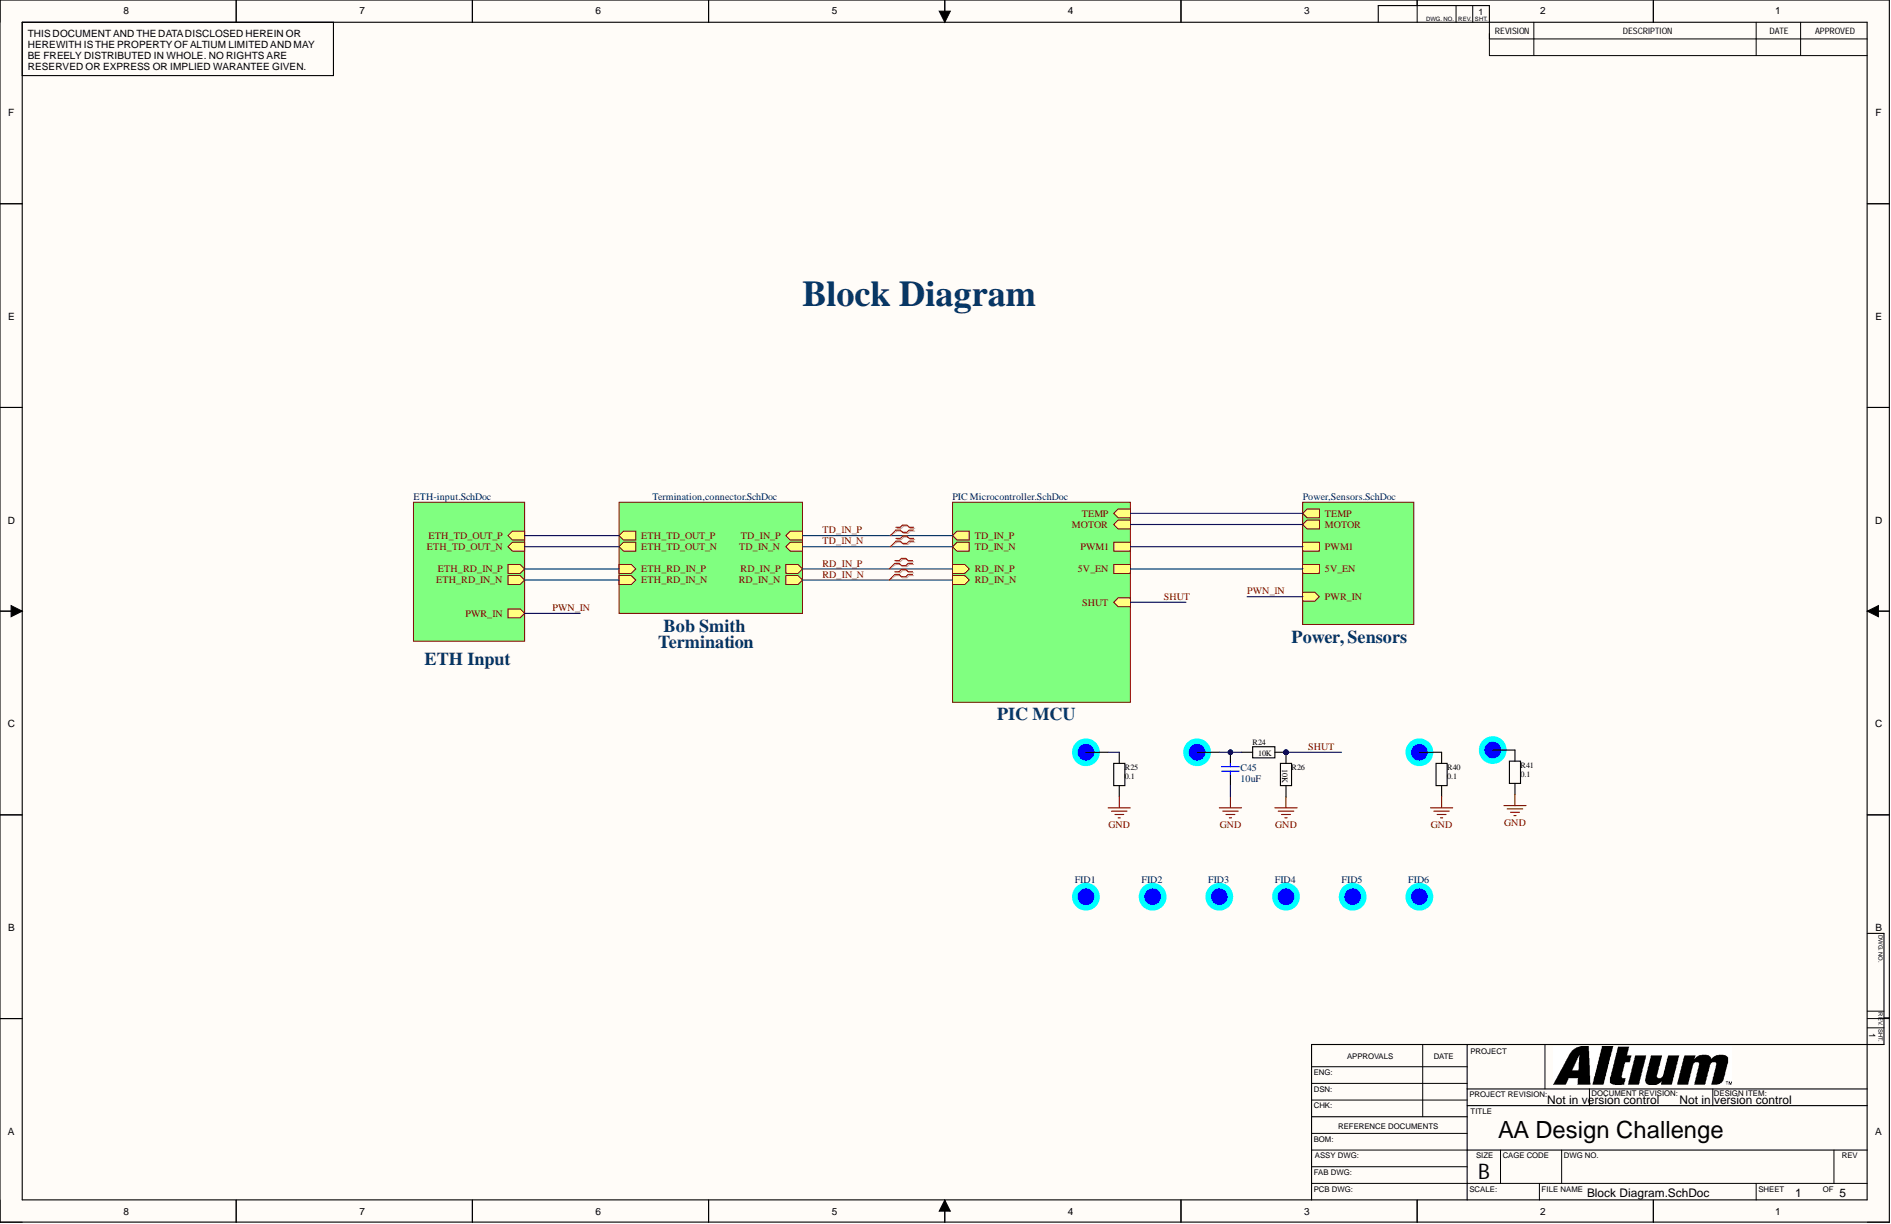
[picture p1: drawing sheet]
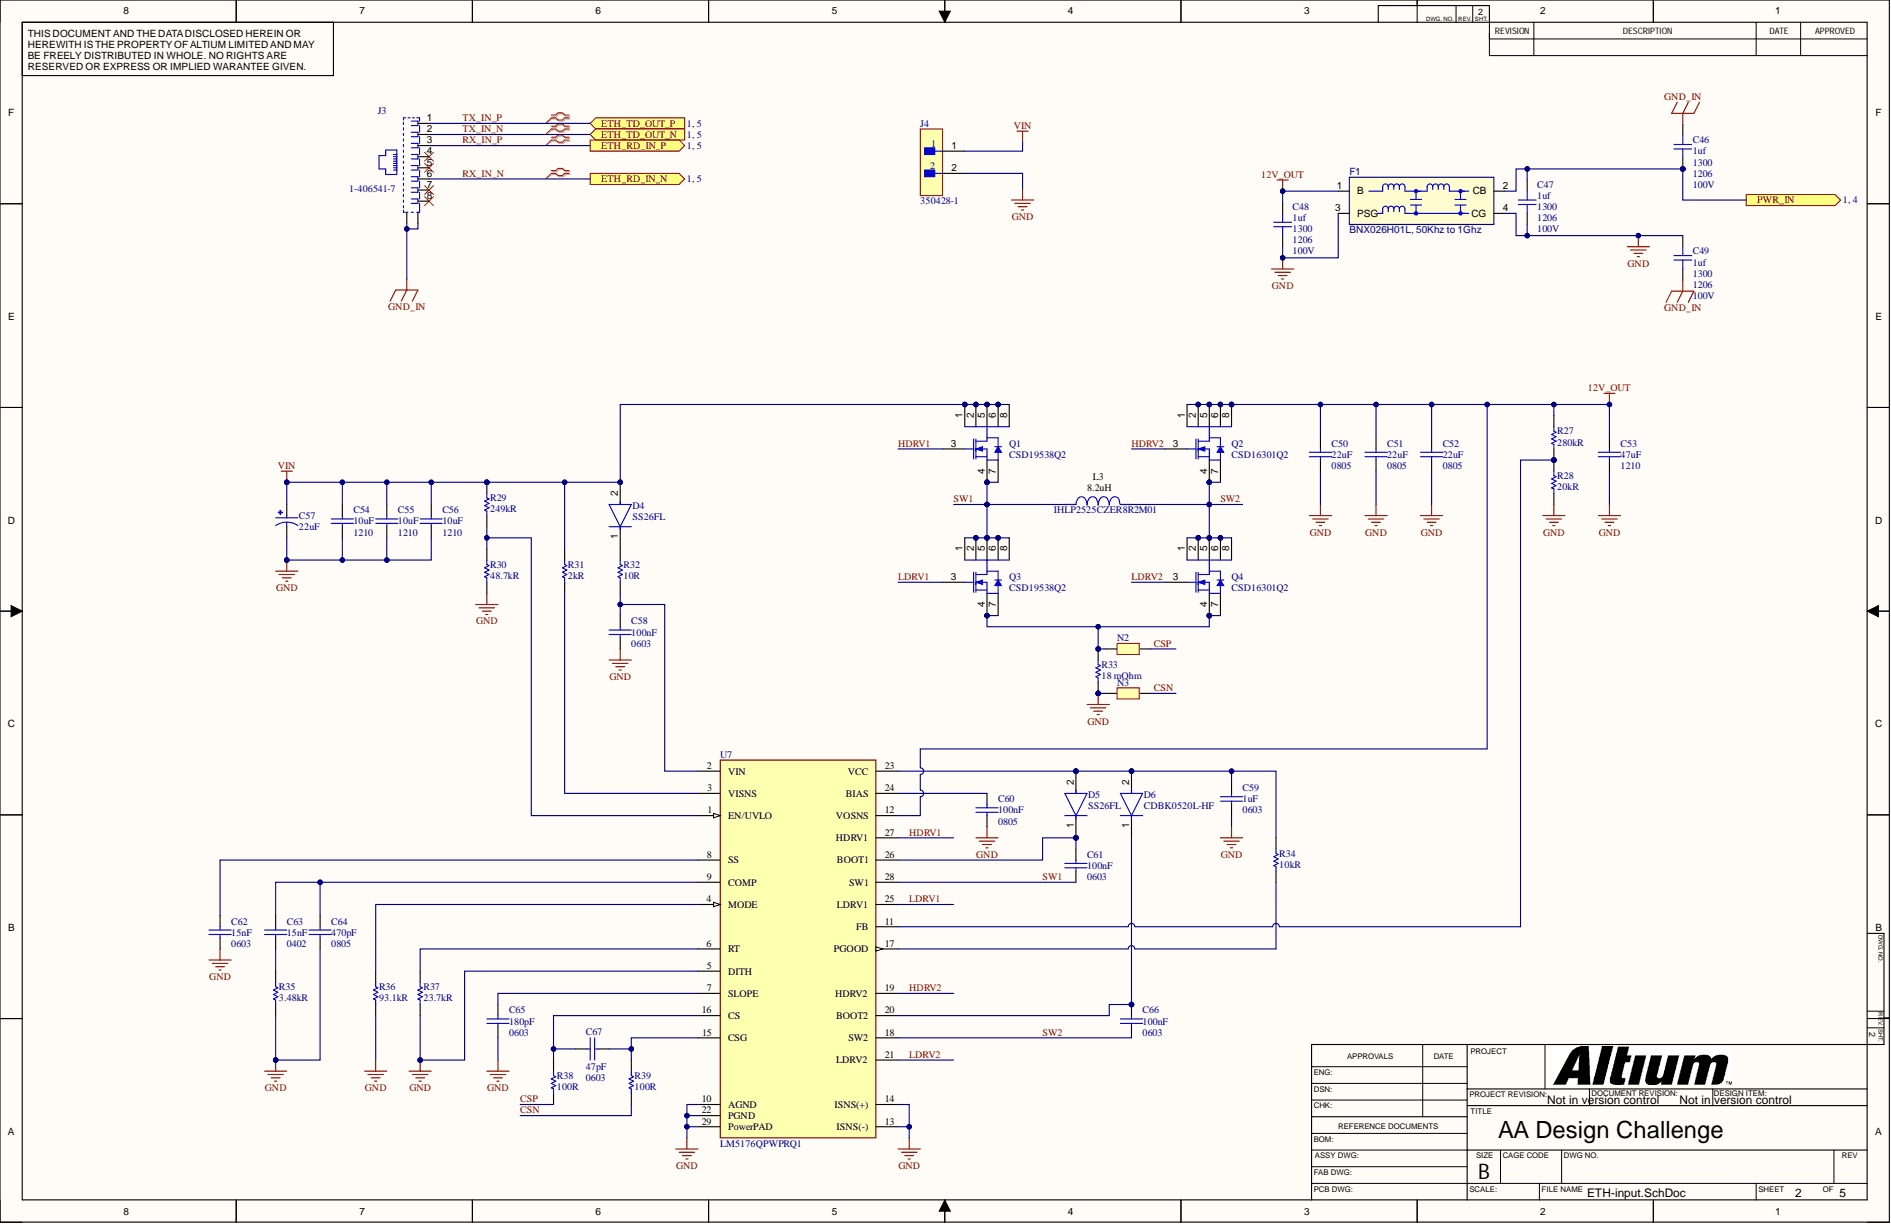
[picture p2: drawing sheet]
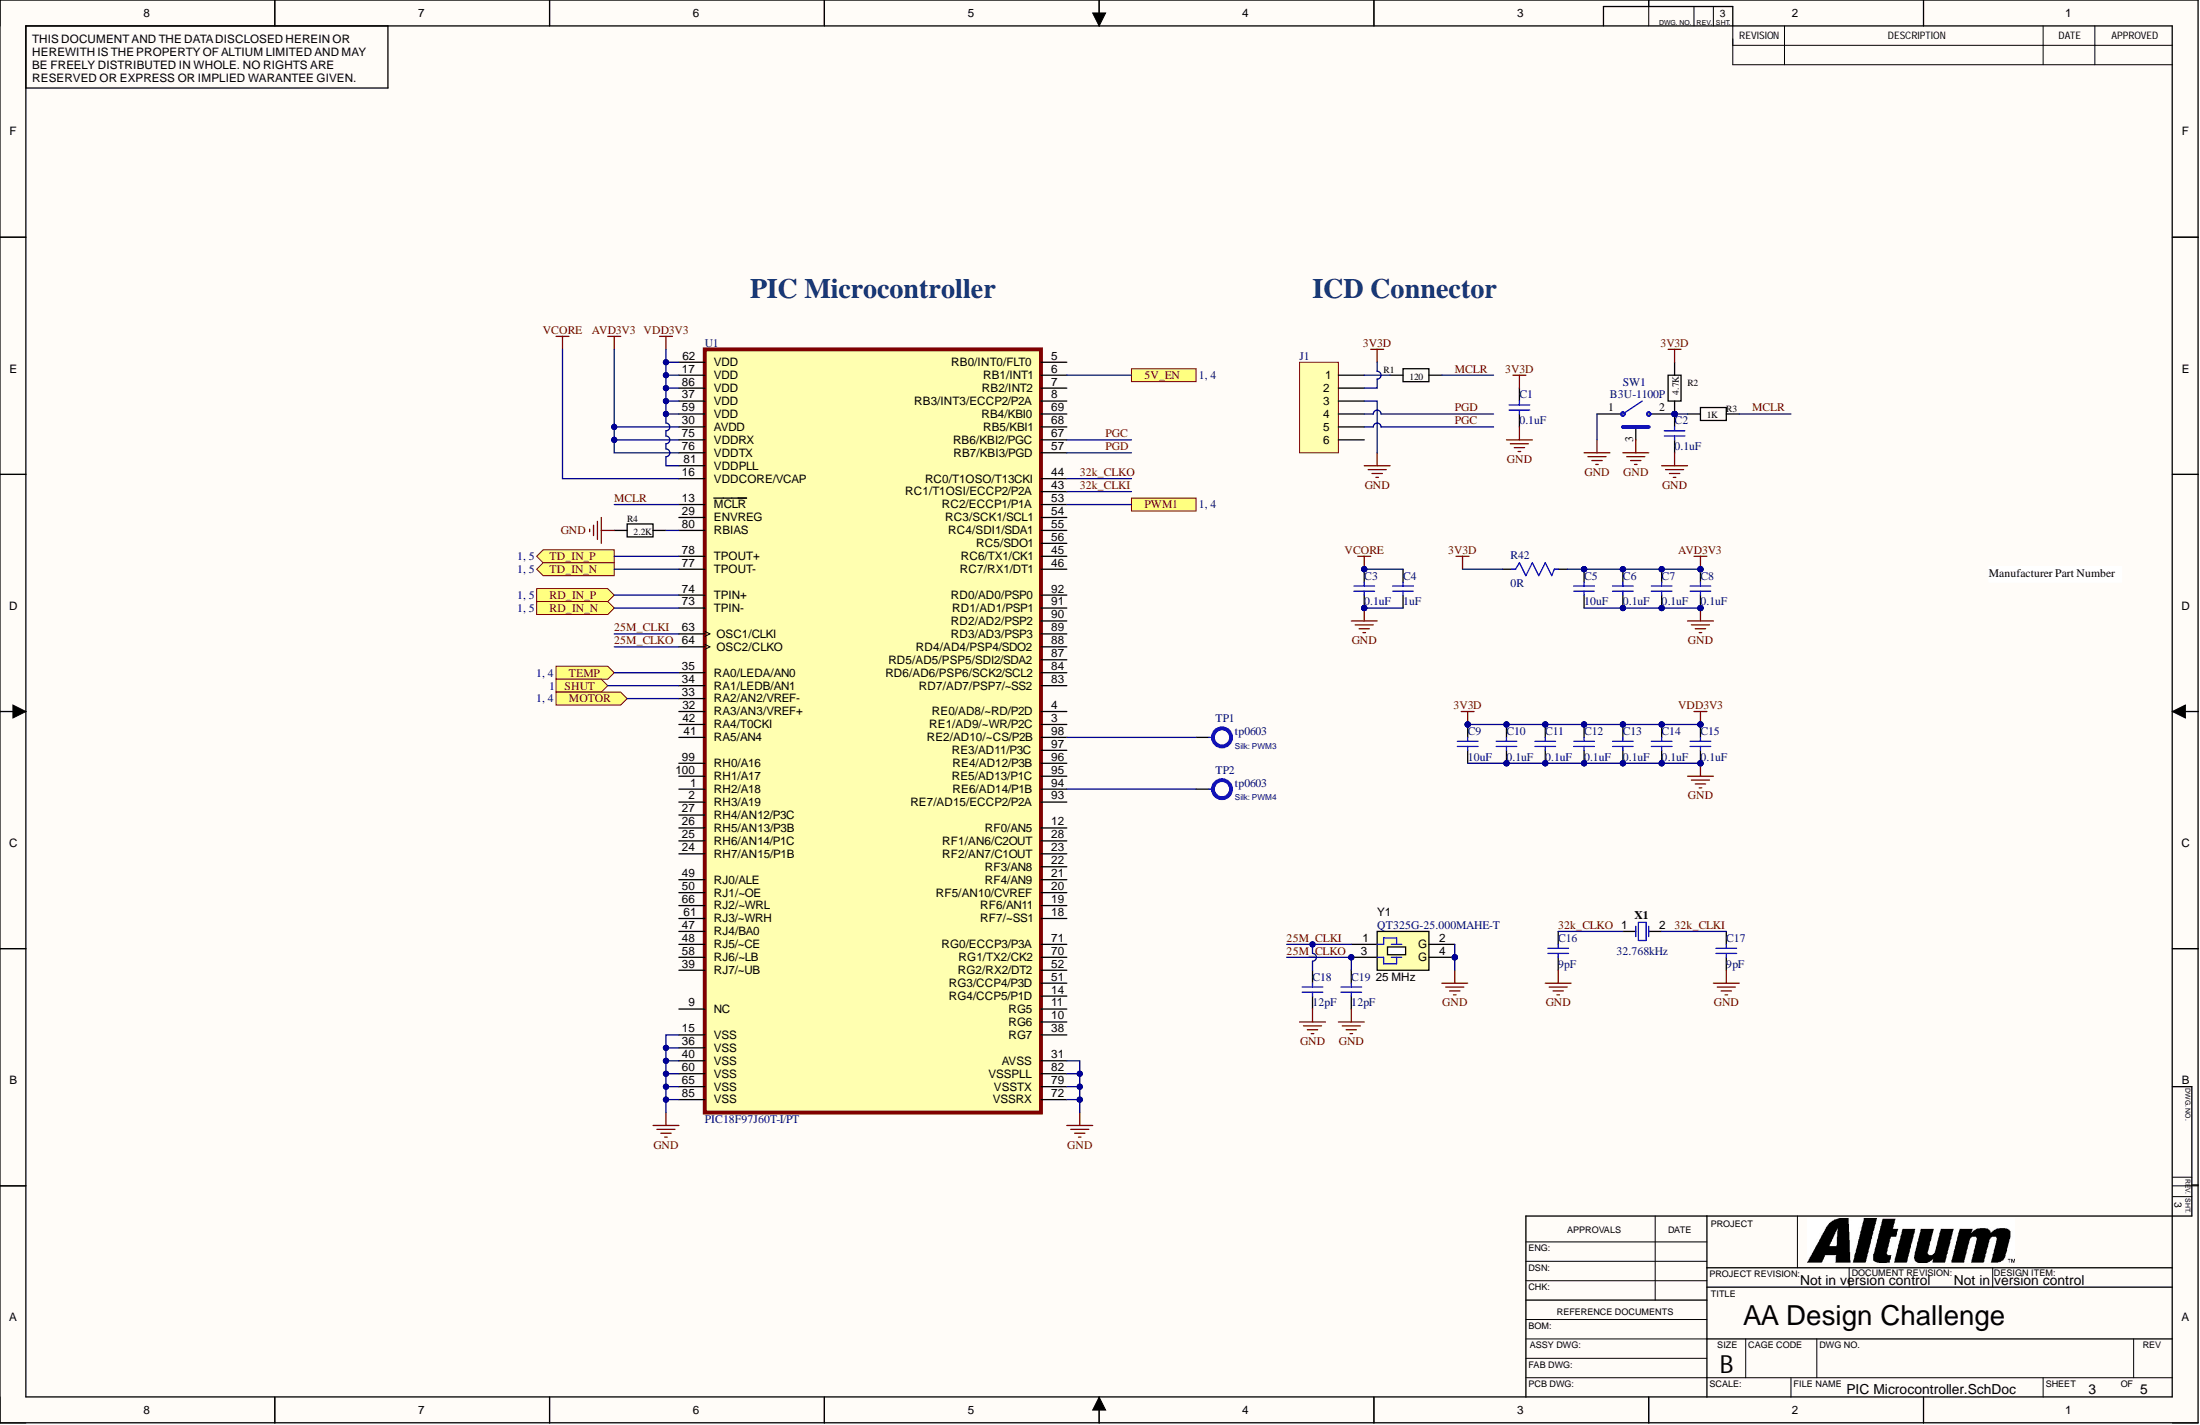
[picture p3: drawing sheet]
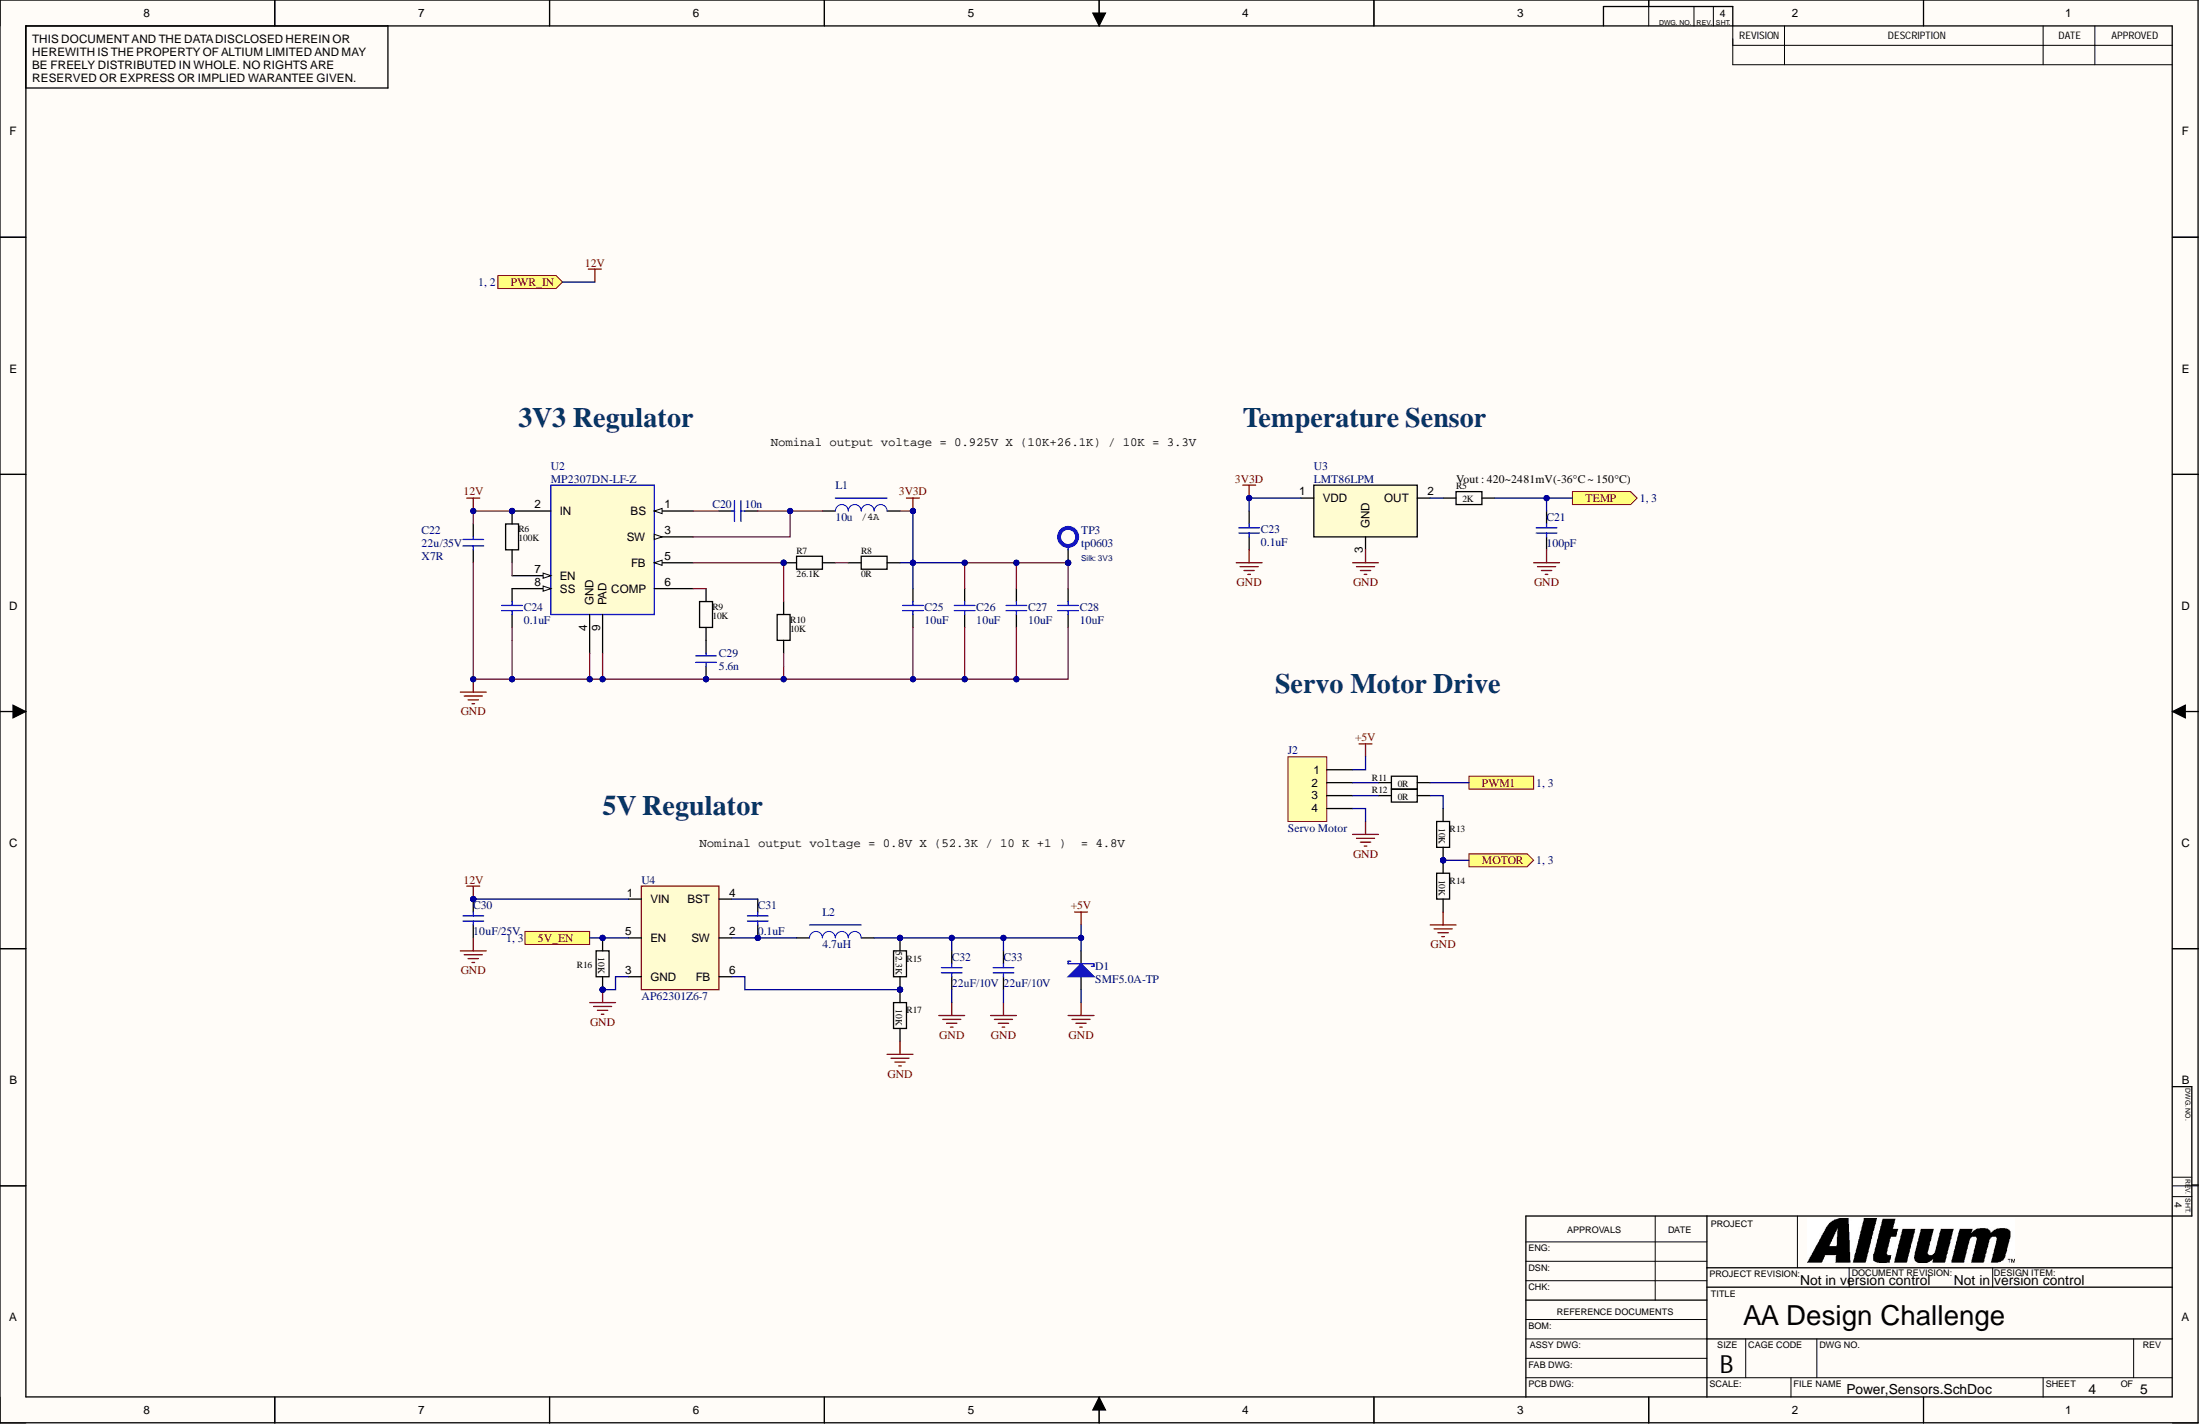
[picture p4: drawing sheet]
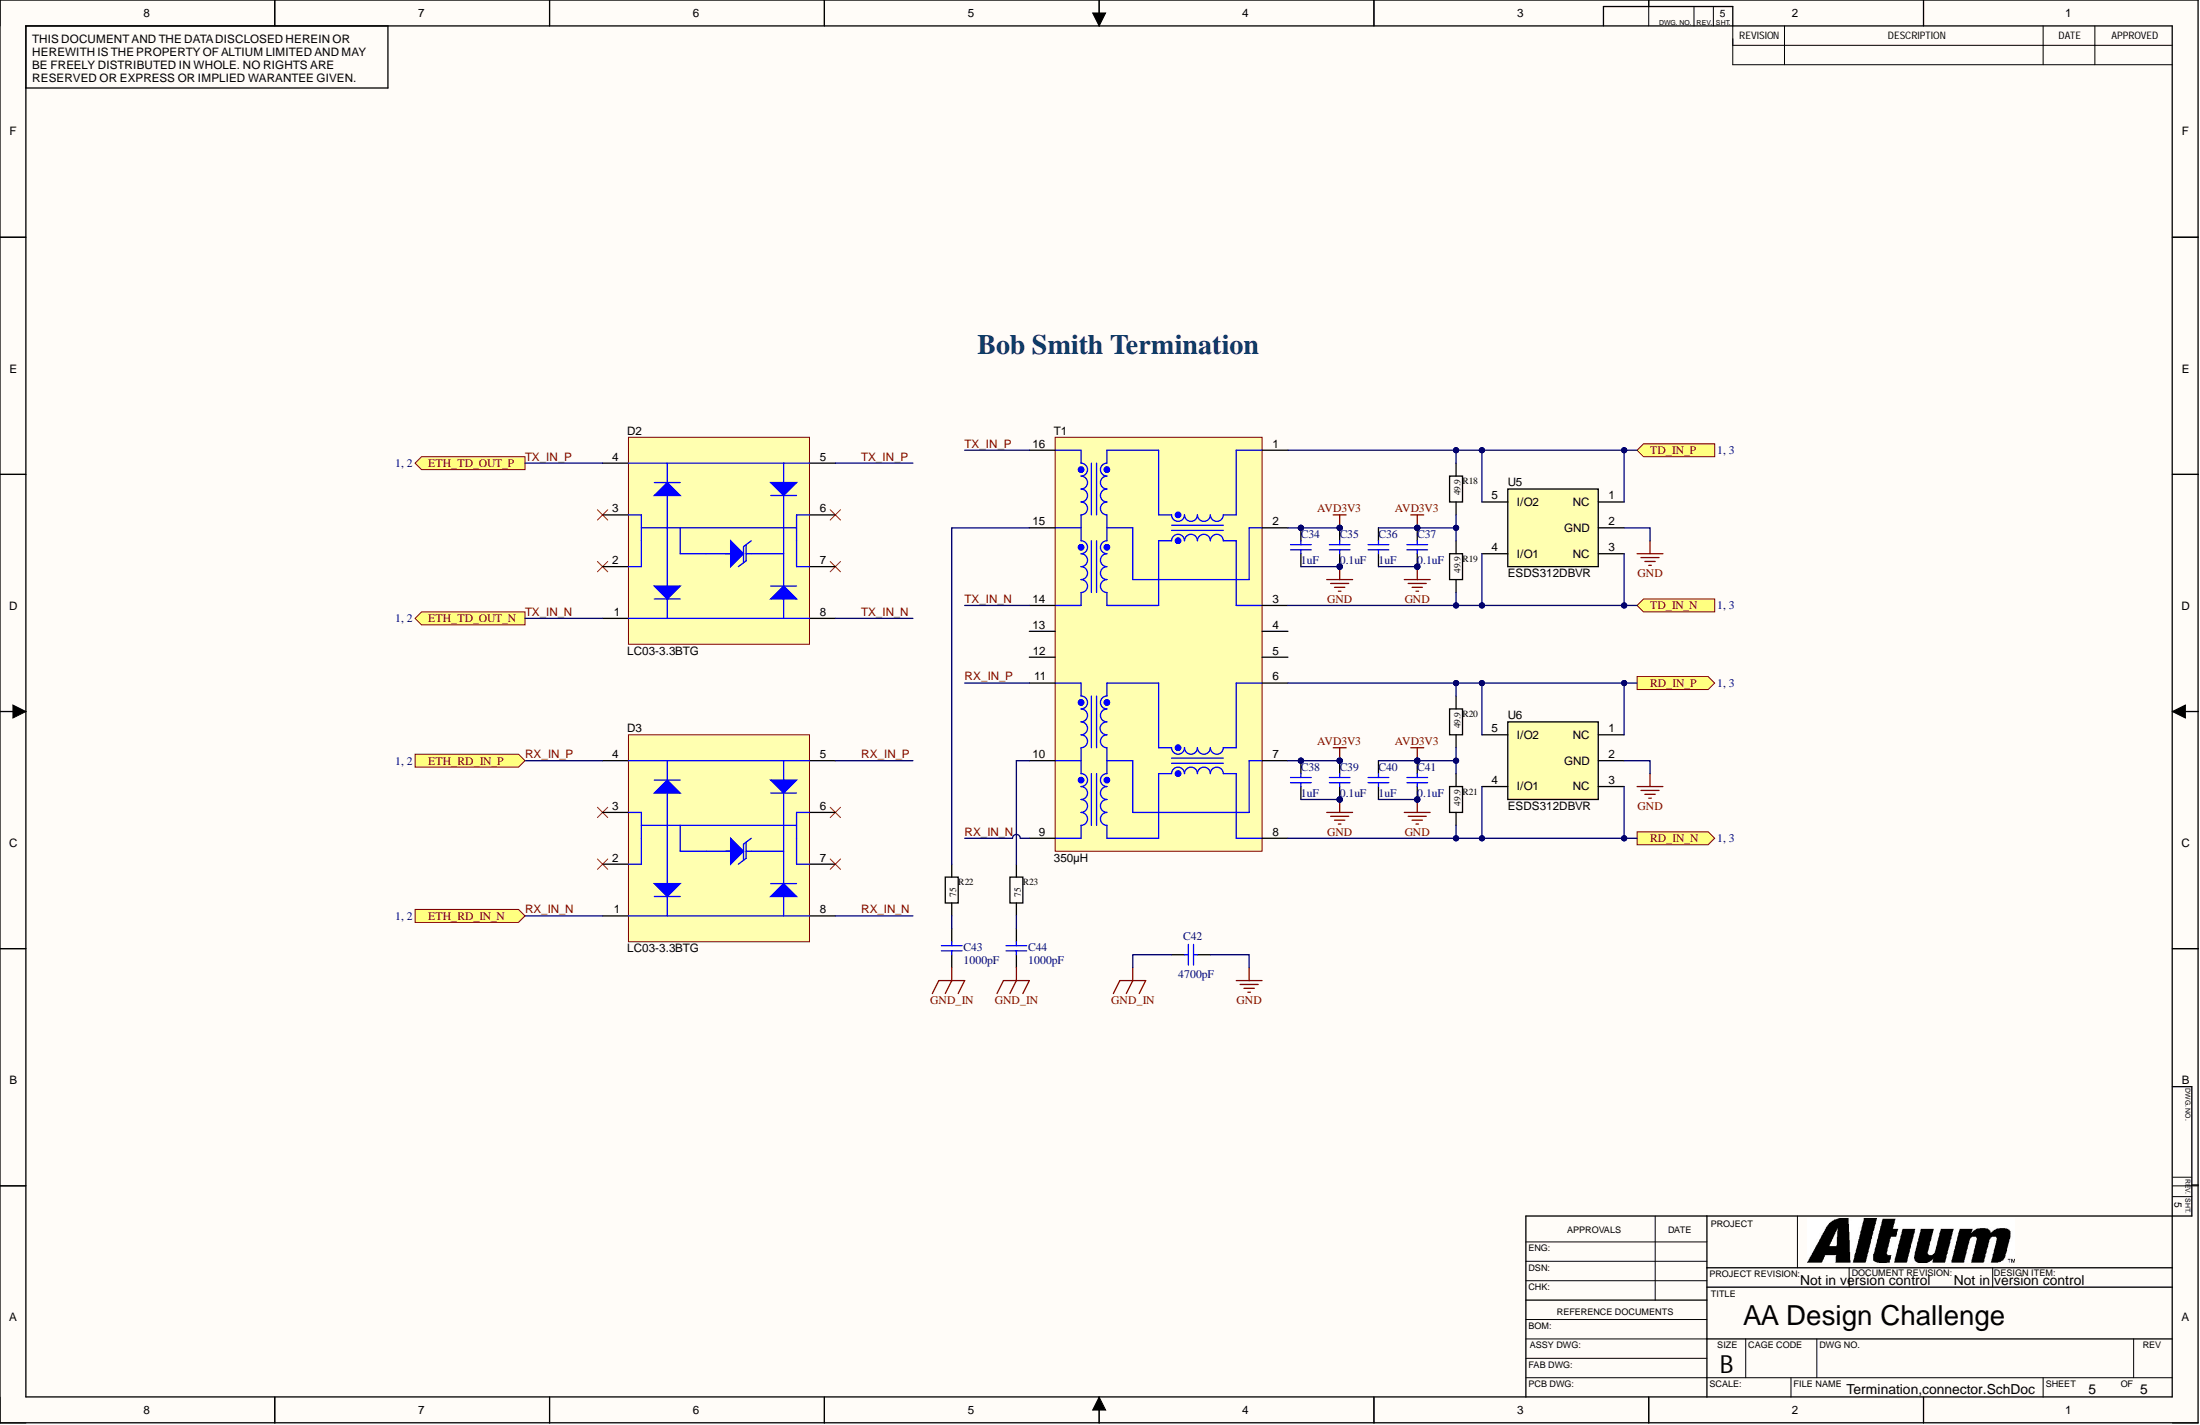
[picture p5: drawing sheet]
# Altium project Altium_Design_Challenge.PrjPcb
5 sheets, 153 parts. Net scope: hierarchical (ports join the sheet entries above them; power ports are global).
Board file: AA-Design-Challenge_Muhammad.PcbDoc
Sheets:
  Block Diagram.SchDoc
    Designator = PIC Microcontroller.SchDoc
    Designator = Power,Sensors.SchDoc
    Designator = Termination,connector.SchDoc
    Designator = ETH-input.SchDoc

## Sheet Block Diagram.SchDoc: AA Design Challenge
size 431 x 279 mm; Revision: 1.0; SheetNumber: 1; SheetTotal: 4

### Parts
C45  10uF  [CAPC1005X61USR]
FID1  Fiducial 1mm  [FIDUCIAL_1MM_RND]  (value not drawn)  (no BOM)
FID2  Fiducial 1mm  [FIDUCIAL_1MM_RND]  (value not drawn)  (no BOM)
FID3  Fiducial 1mm  [FIDUCIAL_1MM_RND]  (value not drawn)  (no BOM)
FID4  Fiducial 1mm  [FIDUCIAL_1MM_RND]  (value not drawn)  (no BOM)
FID5  Fiducial 1mm  [FIDUCIAL_1MM_RND]  (value not drawn)  (no BOM)
FID6  Fiducial 1mm  [FIDUCIAL_1MM_RND]  (value not drawn)  (no BOM)
MH1  MH_1.5mm  [MH_2mm]  (value not drawn)  (no BOM)
MH2  MH_1.5mm  [MH_2mm]  (value not drawn)  (no BOM)
MH3  MH_1.5mm  [MH_2mm]  (value not drawn)  (no BOM)
MH4  MH_1.5mm  [MH_2mm]  (value not drawn)  (no BOM)
R24  10K  [RESC1005X40USR]
R25  0.1  [RESC2012X65USR]
R26  10K  [RESC1005X40USR]
R40  0.1  [RESC2012X65USR]
R41  0.1  [RESC2012X65USR]

### Sub-sheets
Designator = PIC Microcontroller.SchDoc: TD_IN_P (out), TD_IN_N (out), RD_IN_P (in), RD_IN_N (in), TEMP (in), PWM1, 5V_EN, SHUT (in), MOTOR (in)
Designator = Power,Sensors.SchDoc: TEMP (out), PWM1, 5V_EN, MOTOR (out), PWR_IN (in)
Designator = Termination,connector.SchDoc: TD_IN_P (in), TD_IN_N (in), RD_IN_P (out), RD_IN_N (out), ETH_TD_OUT_P (out), ETH_TD_OUT_N (out), ETH_RD_IN_P (in), ETH_RD_IN_N (in)
Designator = ETH-input.SchDoc: ETH_TD_OUT_P (in), ETH_TD_OUT_N (in), ETH_RD_IN_P (out), ETH_RD_IN_N (out), PWR_IN (out)

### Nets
GND: C45.2 R25.1 R26.2 R40.1 R41.1
PWN_IN: sheet Designator/PWR_IN, sheet Designator/PWR_IN
RD_IN_N: sheet Designator/RD_IN_N, sheet Designator/RD_IN_N
RD_IN_P: sheet Designator/RD_IN_P, sheet Designator/RD_IN_P
RX_IN_N: sheet Designator/ETH_RD_IN_N, sheet Designator/ETH_RD_IN_N
RX_IN_P: sheet Designator/ETH_RD_IN_P, sheet Designator/ETH_RD_IN_P
SHUT: R24.2 R26.1 ; sheet Designator/SHUT
TD_IN_N: sheet Designator/TD_IN_N, sheet Designator/TD_IN_N
TD_IN_P: sheet Designator/TD_IN_P, sheet Designator/TD_IN_P
TX_IN_N: sheet Designator/ETH_TD_OUT_N, sheet Designator/ETH_TD_OUT_N
TX_IN_P: sheet Designator/ETH_TD_OUT_P, sheet Designator/ETH_TD_OUT_P
NetC21_2: sheet Designator/TEMP, sheet Designator/TEMP
NetC45_1: C45.1 MH2.1 R24.1
NetMH1_1: MH1.1 R25.2
NetMH3_1: MH3.1 R40.2
NetMH4_1: MH4.1 R41.2
NetR11_2: sheet Designator/PWM1, sheet Designator/PWM1
NetR13_1: sheet Designator/MOTOR, sheet Designator/MOTOR
NetR16_2: sheet Designator/5V_EN, sheet Designator/5V_EN

### Layout directives
differential pair: RD_IN_N, RD_IN_P, TD_IN_N, TD_IN_P

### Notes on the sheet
- Block Diagram
- Bob Smith
- ETH Input
- Termination
- Power, Sensors
- (near MH1) PIC MCU

## Sheet PIC Microcontroller.SchDoc: AA Design Challenge
size 431 x 279 mm; Revision: 1.0; SheetNumber: 3; SheetTotal: 4

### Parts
C1  0.1uF  [CAPC1005X61USR]
C2  0.1uF  [CAPC1005X61USR]
C3  0.1uF  [CAPC1005X61USR]
C4  1uF  [CAPC1005X61USR]
C5  10uF  [CAPC1005X61USR]
C6  0.1uF  [CAPC1005X61USR]
C7  0.1uF  [CAPC1005X61USR]
C8  0.1uF  [CAPC1005X61USR]
C9  10uF  [CAPC1005X61USR]
C10  0.1uF  [CAPC1005X61USR]
C11  0.1uF  [CAPC1005X61USR]
C12  0.1uF  [CAPC1005X61USR]
C13  0.1uF  [CAPC1005X61USR]
C14  0.1uF  [CAPC1005X61USR]
C15  0.1uF  [CAPC1005X61USR]
C16  9pF  [CAPC1005X61USR]
C17  9pF  [CAPC1005X61USR]
C18  12pF  [CAPC1005X61USR]
C19  12pF  [CAPC1005X61USR]
J1  Header 6  [HDR1X6]  (value not drawn)  (no BOM)
R1  120  [RESC1005X40USR]
R2  4.7K  [RESC1005X40USR]
R3  1K  [RESC1005X40USR]
R4  2.2K  [RESC1005X40USR]
R42  0R  [R_0603]
SW1  B3U-1100P  [SW_B3U-1100P]
TP1  tp0603  Silk: PWM3  [TP 1mm]
TP2  tp0603  Silk: PWM4  [TP 1mm]
U1  PIC18F97J60T-I/PT  [QFP40P1400X1400X120-100N]
X1  32.768kHz  [XTAL_3215]
Y1  QT325G-25.000MAHE-T  Frequency_Fixed: 25 MHz  [XTAL_3225]

### Ports
5V_EN, MOTOR (in), PWM1, RD_IN_N (in), RD_IN_P (in), SHUT (in), TD_IN_N (out), TD_IN_P (out), TEMP (in)

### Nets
3V3D: C1.1 C9.1 C10.1 C11.1 C12.1 C13.1 C14.1 C15.1 J1.2 R2.1 R42.1 U1.17(VDD) U1.37(VDD) U1.59(VDD) U1.62(VDD) U1.81(VDDPLL) U1.86(VDD)  [also labelled VDD3V3]
AVD3V3: C5.1 C6.1 C7.1 C8.1 R42.2 U1.30(AVDD) U1.75(VDDRX) U1.76(VDDTX)
GND: C1.2 C2.2 C3.2 C4.1 C5.2 C6.2 C7.2 C8.2 C9.2 C10.2 C11.2 C12.2 C13.2 C14.2 C15.2 C16.2 C17.2 C18.2 C19.2 J1.3 R4.1 SW1.1 SW1.3 U1.15(VSS) U1.31(AVSS) U1.36(VSS) U1.40(VSS) U1.60(VSS) U1.65(VSS) U1.72(VSSRX) U1.79(VSSTX) U1.82(VSSPLL) U1.85(VSS) Y1.2(GND) Y1.4(GND)
VCORE: C3.1 C4.2 U1.16(VDDCORE/VCAP)
25M_CLKI: C18.1 U1.63(OSC1/CLKI) Y1.1
25M_CLKO: C19.1 U1.64(OSC2/CLKO) Y1.3
32k_CLKI: C17.1 U1.43(RC1/T1OSI/ECCP2/P2A) X1.2
32k_CLKO: C16.1 U1.44(RC0/T1OSO/T13CKI) X1.1
MCLR: R1.2 R3.2 U1.13(~{MCLR})
PGC: J1.5 U1.67(RB6/KBI2/PGC)
PGD: J1.4 U1.57(RB7/KBI3/PGD)
RD_IN_N: U1.73(TPIN-) ; port RD_IN_N
RD_IN_P: U1.74(TPIN+) ; port RD_IN_P
SHUT: U1.34(RA1/LEDB/AN1) ; port SHUT
TD_IN_N: U1.77(TPOUT-) ; port TD_IN_N
TD_IN_P: U1.78(TPOUT+) ; port TD_IN_P
NetC2_1: C2.1 R2.2 R3.1 SW1.2
NetC21_2: U1.35(RA0/LEDA/AN0) ; port TEMP
NetJ1_1: J1.1 R1.1
NetR4_2: R4.2 U1.80(RBIAS)
NetR11_2: U1.53(RC2/ECCP1/P1A) ; port PWM1
NetR13_1: U1.33(RA2/AN2/VREF-) ; port MOTOR
NetR16_2: U1.6(RB1/INT1) ; port 5V_EN
NetTP1_1: TP1.1 U1.98(RE2/AD10/~CS/P2B)
NetTP2_1: TP2.1 U1.94(RE6/AD14/P1B)

Not connected (* = marked no-connect by the designer): J1 6; U1 1(RH2/A18) 2(RH3/A19) 3(RE1/AD9/~WR/P2C) 4(RE0/AD8/~RD/P2D) 5(RB0/INT0/FLT0) 7(RB2/INT2) 8(RB3/INT3/ECCP2/P2A) 9(NC) 10(RG6) 11(RG5) 12(RF0/AN5) 14(RG4/CCP5/P1D) 18(RF7/~SS1) 19(RF6/AN11) 20(RF5/AN10/CVREF) 21(RF4/AN9) 22(RF3/AN8) 23(RF2/AN7/C1OUT) 24(RH7/AN15/P1B) 25(RH6/AN14/P1C) 26(RH5/AN13/P3B) 27(RH4/AN12/P3C) 28(RF1/AN6/C2OUT) 29(ENVREG) 32(RA3/AN3/VREF+) 38(RG7) 39(RJ7/~UB) 41(RA5/AN4) 42(RA4/T0CKI) 45(RC6/TX1/CK1) 46(RC7/RX1/DT1) 47(RJ4/BA0) 48(RJ5/~CE) 49(RJ0/ALE) 50(RJ1/~OE) 51(RG3/CCP4/P3D) 52(RG2/RX2/DT2) 54(RC3/SCK1/SCL1) 55(RC4/SDI1/SDA1) 56(RC5/SDO1) 58(RJ6/~LB) 61(RJ3/~WRH) 66(RJ2/~WRL) 68(RB5/KBI1) 69(RB4/KBI0) 70(RG1/TX2/CK2) 71(RG0/ECCP3/P3A) 83(RD7/AD7/PSP7/~SS2) 84(RD6/AD6/PSP6/SCK2/SCL2) 87(RD5/AD5/PSP5/SDI2/SDA2) 88(RD4/AD4/PSP4/SDO2) 89(RD3/AD3/PSP3) 90(RD2/AD2/PSP2) 91(RD1/AD1/PSP1) 92(RD0/AD0/PSP0) 93(RE7/AD15/ECCP2/P2A) 95(RE5/AD13/P1C) 96(RE4/AD12/P3B) 97(RE3/AD11/P3C) 99(RH0/A16) 100(RH1/A17)

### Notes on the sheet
- PIC Microcontroller
- ICD Connector
- Manufacturer Part Number

## Sheet Power,Sensors.SchDoc: AA Design Challenge
size 431 x 279 mm; Revision: 1.0; SheetNumber: 4; SheetTotal: 4

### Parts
C20  10n  [CAPC1005X55USR]
C21  100pF  [CAPC1005X61USR]
C22  22u/35V  material: X7R  [CAPC3216X175USR]
C23  0.1uF  [CAPC1005X61USR]
C24  0.1uF  [CAPC1005X61USR]
C25  10uF  [CAPC1005X61USR]
C26  10uF  [CAPC1005X61USR]
C27  10uF  [CAPC1005X61USR]
C28  10uF  [CAPC1005X61USR]
C29  5.6n  [CAPC1005X55USR]
C30  10uF/25V  [CAPC2012X145USR]
C31  0.1uF  [CAPC1005X61USR]
C32  22uF/10V  [CAPC2012X145USR]
C33  22uF/10V  [CAPC2012X145USR]
D1  SMF5.0A-TP  [SOD123FL]
J2  Servo Motor  [4 pin 2.54 mm Breakaway]  (no BOM)
L1  10u  [IND_0630CDMCCDS_SUM]
L2  4.7uH  [IND_NR5040]
R5  2K  [RESC1005X40USR]
R6  100K  [RESC1005X40USR]
R7  26.1K  [RESC1005X40USR]
R8  0R  [RESC1005X40USR]
R9  10K  [RESC1005X40USR]
R10  10K  [RESC1005X40USR]
R11  0R  [RESC1005X40USR]
R12  0R  [RESC1005X40USR]
R13  10K  [RESC1005X40USR]
R14  10K  [RESC1005X40USR]
R15  52.3K  [RESC1005X40USR]
R16  10K  [RESC1005X40USR]
R17  10K  [RESC1005X40USR]
TP3  tp0603  Silk: 3V3  [TP 1mm]
U2  MP2307DN-LF-Z  [SOIC127P600X175-9N]
U3  LMT86LPM  [LP3_TEX]
U4  AP62301Z6-7  [SOT563]

### Ports
5V_EN, MOTOR (out), PWM1, PWR_IN (in), TEMP (out)

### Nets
3V3D: C23.1 C25.1 C26.1 C27.1 C28.1 L1.2 R8.2 TP3.1 U3.1(VDD)
12V: C22.1 C30.1 R6.1 U2.2(IN) U4.1(VIN) ; port PWR_IN  [project net PWN_IN]
+5V: C32.1 C33.1 D1.C J2.1 L2.2 R15.2
GND: C21.1 C22.2 C23.2 C24.2 C25.2 C26.2 C27.2 C28.2 C29.2 C30.2 C32.2 C33.2 D1.A J2.4 R10.2 R14.1 R16.1 R17.1 U2.4(GND) U2.9(PAD) U3.3(GND) U4.3(GND)
NetC20_1: C20.1 U2.1(BS)
NetC20_2: C20.2 L1.1 U2.3(SW)
NetC21_2: C21.2 R5.2 ; port TEMP
NetC24_1: C24.1 U2.8(SS)
NetC29_1: C29.1 R9.2
NetC31_1: C31.1 U4.4(BST)
NetC31_2: C31.2 L2.1 U4.2(SW)
NetJ2_2: J2.2 R11.1
NetJ2_3: J2.3 R12.1
NetR5_1: R5.1 U3.2(OUT)
NetR6_2: R6.2 U2.7(EN)
NetR7_1: R7.1 R10.1 U2.5(FB)
NetR7_2: R7.2 R8.1
NetR9_1: R9.1 U2.6(COMP)
NetR11_2: R11.2 ; port PWM1
NetR12_2: R12.2 R13.2
NetR13_1: R13.1 R14.2 ; port MOTOR
NetR15_1: R15.1 R17.2 U4.6(FB)
NetR16_2: R16.2 U4.5(EN) ; port 5V_EN

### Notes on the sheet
- 3V3 Regulator
- Nominal output voltage = 0.925V X (10K+26.1K) / 10K = 3.3V
- Temperature Sensor
- (near L1) /4A
- (near R5) Vout : 420|481mV(-36°C ~ 150°C)
- Servo Motor Drive
- 5V Regulator
- Nominal output voltage = 0.8V X (52.3K / 10 K +1 )  = 4.8V

## Sheet Termination,connector.SchDoc: AA Design Challenge
size 431 x 279 mm; Revision: 1.0; SheetNumber: 2; SheetTotal: 4

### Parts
C34  1uF  [CAPC1005X61USR]
C35  0.1uF  [CAPC1005X61USR]
C36  1uF  [CAPC1005X61USR]
C37  0.1uF  [CAPC1005X61USR]
C38  1uF  [CAPC1005X61USR]
C39  0.1uF  [CAPC1005X61USR]
C40  1uF  [CAPC1005X61USR]
C41  0.1uF  [CAPC1005X61USR]
C42  4700pF  [CAPC4532X200N]
C43  1000pF  [CAPC1005X61USR]
C44  1000pF  [CAPC1005X61USR]
D2  LC03-3.3BTG  [SOIC127P600X175-8N]
D3  LC03-3.3BTG  [SOIC127P600X175-8N]
R18  49.9  [RESC1005X40USR]
R19  49.9  [RESC1005X40USR]
R20  49.9  [RESC1005X40USR]
R21  49.9  [RESC1005X40USR]
R22  75  [RESC1005X40USR]
R23  75  [RESC1005X40USR]
T1  ValueDisplayed: 350µH  [HX1198FNLT_PUL]
U5  ESDS312DBVR  [SOT23-5]
U6  ESDS312DBVR  [SOT23-5]

### Ports
ETH_RD_IN_N (in), ETH_RD_IN_P (in), ETH_TD_OUT_N (out), ETH_TD_OUT_P (out), RD_IN_N (out), RD_IN_P (out), TD_IN_N (in), TD_IN_P (in)

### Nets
AVD3V3: C34.2 C35.1 C36.2 C37.1 C38.2 C39.1 C40.2 C41.1 R18.2 R19.1 R20.2 R21.1 T1.2(TCT) T1.7(RCT)
GND: C34.1 C35.2 C36.1 C37.2 C38.1 C39.2 C40.1 C41.2 C42.1 U5.2(GND) U6.2(GND)
GND_IN: C42.2 C43.1 C44.1
RD_IN_N: R21.2 T1.8(RD-) U6.3(NC) U6.4(I/O1) ; port RD_IN_N
RD_IN_P: R20.1 T1.6(RD+) U6.1(NC) U6.5(I/O2) ; port RD_IN_P
RX_IN_N: D3.1 D3.8 T1.9(RX-) ; port ETH_RD_IN_N
RX_IN_P: D3.4 D3.5 T1.11(RX+) ; port ETH_RD_IN_P
TD_IN_N: R19.2 T1.3(TD-) U5.3(NC) U5.4(I/O1) ; port TD_IN_N
TD_IN_P: R18.1 T1.1(TD+) U5.1(NC) U5.5(I/O2) ; port TD_IN_P
TX_IN_N: D2.1 D2.8 T1.14(TX-) ; port ETH_TD_OUT_N
TX_IN_P: D2.4 D2.5 T1.16(TX+) ; port ETH_TD_OUT_P
NetC43_2: C43.2 R22.2
NetC44_2: C44.2 R23.2
NetR22_1: R22.1 T1.15(CMT)
NetR23_1: R23.1 T1.10(CMT)

Not connected (* = marked no-connect by the designer): D2 2* 3* 6* 7*; D3 2* 3* 6* 7*; T1 4(NC) 5(NC) 12(NC) 13(NC)

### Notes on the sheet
- Bob Smith Termination

## Sheet ETH-input.SchDoc: AA Design Challenge
size 431 x 279 mm; Revision: 1.0; SheetNumber: 2; SheetTotal: 4

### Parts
C46  value 1uf  Case-EIA: 1206  Rated Voltage: 100V  [CAPC3216_IS1206N_3D]  (hidden comment: Capacitor - 1uf 100V 10% X7R 01206)
C47  value 1uf  Case-EIA: 1206  Rated Voltage: 100V  [CAPC3216_IS1206N_3D]  (hidden comment: Capacitor - 1uf 100V 10% X7R 01206)
C48  value 1uf  Case-EIA: 1206  Rated Voltage: 100V  [CAPC3216_IS1206N_3D]  (hidden comment: Capacitor - 1uf 100V 10% X7R 01206)
C49  value 1uf  Case-EIA: 1206  Rated Voltage: 100V  [CAPC3216_IS1206N_3D]  (hidden comment: Capacitor - 1uf 100V 10% X7R 01206)
C50  22uF  Case/Package: 0805  [CAPC2012X145USR]
C51  22uF  Case/Package: 0805  [CAPC2012X145USR]
C52  22uF  Case/Package: 0805  [CAPC2012X145USR]
C53  47uF  Case/Package: 1210  [C1210]
C54  10uF  Case/Package: 1210  [C1210]
C55  10uF  Case/Package: 1210  [C1210]
C56  10uF  Case/Package: 1210  [C1210]
C57  22uF  [CAP_EEEHC1H220XP]
C58  100nF  Case/Package: 0603  [CAP_0603]
C59  1uF  Case/Package: 0603  [CAP_0603]
C60  100nF  Case/Package: 0805  [CAPC2012X145USR]
C61  100nF  Case/Package: 0603  [CAP_0603]
C62  15nF  Case/Package: 0603  [CAP_0603]
C63  15nF  Case/Package: 0402  [CAPC1005X55USR]
C64  470pF  Case/Package: 0805  [CAPC2012X145USR]
C65  180pF  Case/Package: 0603  [CAP_0603]
C66  100nF  Case/Package: 0603  [CAP_0603]
C67  47pF  Case/Package: 0603  [CAP_0603]
D4  SS26FL  [SOD-123F]
D5  SS26FL  [SOD-123F]
D6  CDBK0520L-HF  [SOD-123F _CDBK]
F1  value BNX026H01L, 50Khz to 1Ghz  [1359]  (hidden comment: BNX026)
J3  1-406541-7  [TE_1-406507-5]
J4  350428-1  [FP-350428-1-MFG]
L3  8.2uH  Manufacturer Part Number: IHLP2525CZER8R2M01  [INDM686X647X300N]
N2  NT  [Net Tie 10mil]  (value not drawn)  (net tie, no BOM)
N3  NT  [Net Tie 10mil]  (value not drawn)  (net tie, no BOM)
Q1  CSD19538Q2  [TRANS_6WSON_2X2]
Q2  CSD16301Q2  [TRANS_6WSON_2X2]
Q3  CSD19538Q2  [TRANS_6WSON_2X2]
Q4  CSD16301Q2  [TRANS_6WSON_2X2]
R27  280kR  [R0603]
R28  20kR  [R0603]
R29  249kR  [RESC0603X26N]
R30  48.7kR  [RESC1005X40USR]
R31  2kR  [R0603]
R32  10R  [R0603]
R33  18 mOhm  [RES 1206N - 71]
R34  10kR  [R0603]
R35  3.48kR  [RESC1005X40USR]
R36  93.1kR  [R0603]
R37  23.7kR  [RESC0603X26N]
R38  100R  [R0603]
R39  100R  [R0603]
U7  LM5176QPWPRQ1  [IC_LM5176QPWPRQ1]

### Ports
ETH_RD_IN_N (out), ETH_RD_IN_P (out), ETH_TD_OUT_N (in), ETH_TD_OUT_P (in), PWR_IN (out)

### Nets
12V_OUT: C48.1 C50.1 C51.1 C52.1 C53.1 F1.1(B) Q2.1(DRAIN) Q2.2(DRAIN) Q2.5(DRAIN) Q2.6(DRAIN) Q2.8(DRAIN) R27.2 U7.12(VOSNS)
GND: C47.2 C48.2 C49.2 C50.2 C51.2 C52.2 C53.2 C54.2 C55.2 C56.2 C57.2 C58.2 C59.2 C60.2 C62.2 C64.2 C65.2 F1.3(PSG) F1.4(CG) J4.2 N3.1 R28.1 R30.1 R33.1 R35.1 R36.1 R37.1 U7.5(DITH) U7.10(AGND) U7.13(ISNS(-)) U7.14(ISNS(+)) U7.22(PGND) U7.29(PowerPAD)
GND_IN: C46.1 C49.1 J3.9(S1) J3.10(S2)
PWN_IN: C46.2 C47.1 F1.2(CB) ; port PWR_IN
VIN: C54.1 C55.1 C56.1 C57.1 D4.2(A) J4.1 Q1.1(DRAIN) Q1.2(DRAIN) Q1.5(DRAIN) Q1.6(DRAIN) Q1.8(DRAIN) R29.2 R31.2
CSN: N3.2 R39.1
CSP: N2.2 R38.1
HDRV1: Q1.3(GATE) U7.27(HDRV1)
HDRV2: Q2.3(GATE) U7.19(HDRV2)
LDRV1: Q3.3(GATE) U7.25(LDRV1)
LDRV2: Q4.3(GATE) U7.21(LDRV2)
RX_IN_N: J3.6 ; port ETH_RD_IN_N
RX_IN_P: J3.3 ; port ETH_RD_IN_P
SW1: C61.2 L3.1 Q1.4(SOURCE) Q1.7(SOURCE) Q3.1(DRAIN) Q3.2(DRAIN) Q3.5(DRAIN) Q3.6(DRAIN) Q3.8(DRAIN) U7.28(SW1)
SW2: C66.2 L3.2 Q2.4(SOURCE) Q2.7(SOURCE) Q4.1(DRAIN) Q4.2(DRAIN) Q4.5(DRAIN) Q4.6(DRAIN) Q4.8(DRAIN) U7.18(SW2)
TX_IN_N: J3.2 ; port ETH_TD_OUT_N
TX_IN_P: J3.1 ; port ETH_TD_OUT_P
NetC58_1: C58.1 R32.1 U7.2(VIN)
NetC59_1: C59.1 D5.2(A) D6.2(A) R34.2 U7.23(VCC)
NetC60_1: C60.1 U7.24(BIAS)
NetC61_1: C61.1 D5.1(C) U7.26(BOOT1)
NetC62_1: C62.1 U7.8(SS)
NetC63_1: C63.1 C64.1 U7.9(COMP)
NetC63_2: C63.2 R35.2
NetC65_1: C65.1 U7.7(SLOPE)
NetC66_1: C66.1 D6.1(C) U7.20(BOOT2)
NetC67_1: C67.1 R38.2 U7.16(CS)
NetC67_2: C67.2 R39.2 U7.15(CSG)
NetD4_1: D4.1(C) R32.2
NetN2_1: N2.1 Q3.4(SOURCE) Q3.7(SOURCE) Q4.4(SOURCE) Q4.7(SOURCE) R33.2
NetR27_1: R27.1 R28.2 U7.11(FB)
NetR29_1: R29.1 R30.2 U7.1(EN/UVLO)
NetR31_1: R31.1 U7.3(VISNS)
NetR34_1: R34.1 U7.17(PGOOD)
NetR36_2: R36.2 U7.4(MODE)
NetR37_2: R37.2 U7.6(RT)

Not connected (* = marked no-connect by the designer): J3 4* 5* 7* 8*

### Layout directives
differential pair: RX_IN_N, RX_IN_P, TX_IN_N, TX_IN_P

## Nets that join several sheets
3V3D: PIC Microcontroller (17 pins), Power,Sensors (9 pins)
AVD3V3: PIC Microcontroller (8 pins), Termination,connector (14 pins)
GND: Block Diagram (5 pins), PIC Microcontroller (35 pins), Power,Sensors (22 pins), Termination,connector (11 pins), ETH-input (33 pins)
GND_IN: Termination,connector (C42.2 C43.1 C44.1), ETH-input (C46.1 C49.1 J3.9 J3.10)
PWN_IN: Power,Sensors (5 pins), ETH-input (C46.2 C47.1 F1.2)
NetC21_2: PIC Microcontroller (U1.35), Power,Sensors (C21.2 R5.2)
NetR11_2: PIC Microcontroller (U1.53), Power,Sensors (R11.2)
NetR13_1: PIC Microcontroller (U1.33), Power,Sensors (R13.1 R14.2)
NetR16_2: PIC Microcontroller (U1.6), Power,Sensors (R16.2 U4.5)
RD_IN_N: PIC Microcontroller (U1.73), Termination,connector (R21.2 T1.8 U6.3 U6.4)
RD_IN_P: PIC Microcontroller (U1.74), Termination,connector (R20.1 T1.6 U6.1 U6.5)
RX_IN_N: Termination,connector (D3.1 D3.8 T1.9), ETH-input (J3.6)
RX_IN_P: Termination,connector (D3.4 D3.5 T1.11), ETH-input (J3.3)
SHUT: Block Diagram (R24.2 R26.1), PIC Microcontroller (U1.34)
TD_IN_N: PIC Microcontroller (U1.77), Termination,connector (R19.2 T1.3 U5.3 U5.4)
TD_IN_P: PIC Microcontroller (U1.78), Termination,connector (R18.1 T1.1 U5.1 U5.5)
TX_IN_N: Termination,connector (D2.1 D2.8 T1.14), ETH-input (J3.2)
TX_IN_P: Termination,connector (D2.4 D2.5 T1.16), ETH-input (J3.1)
